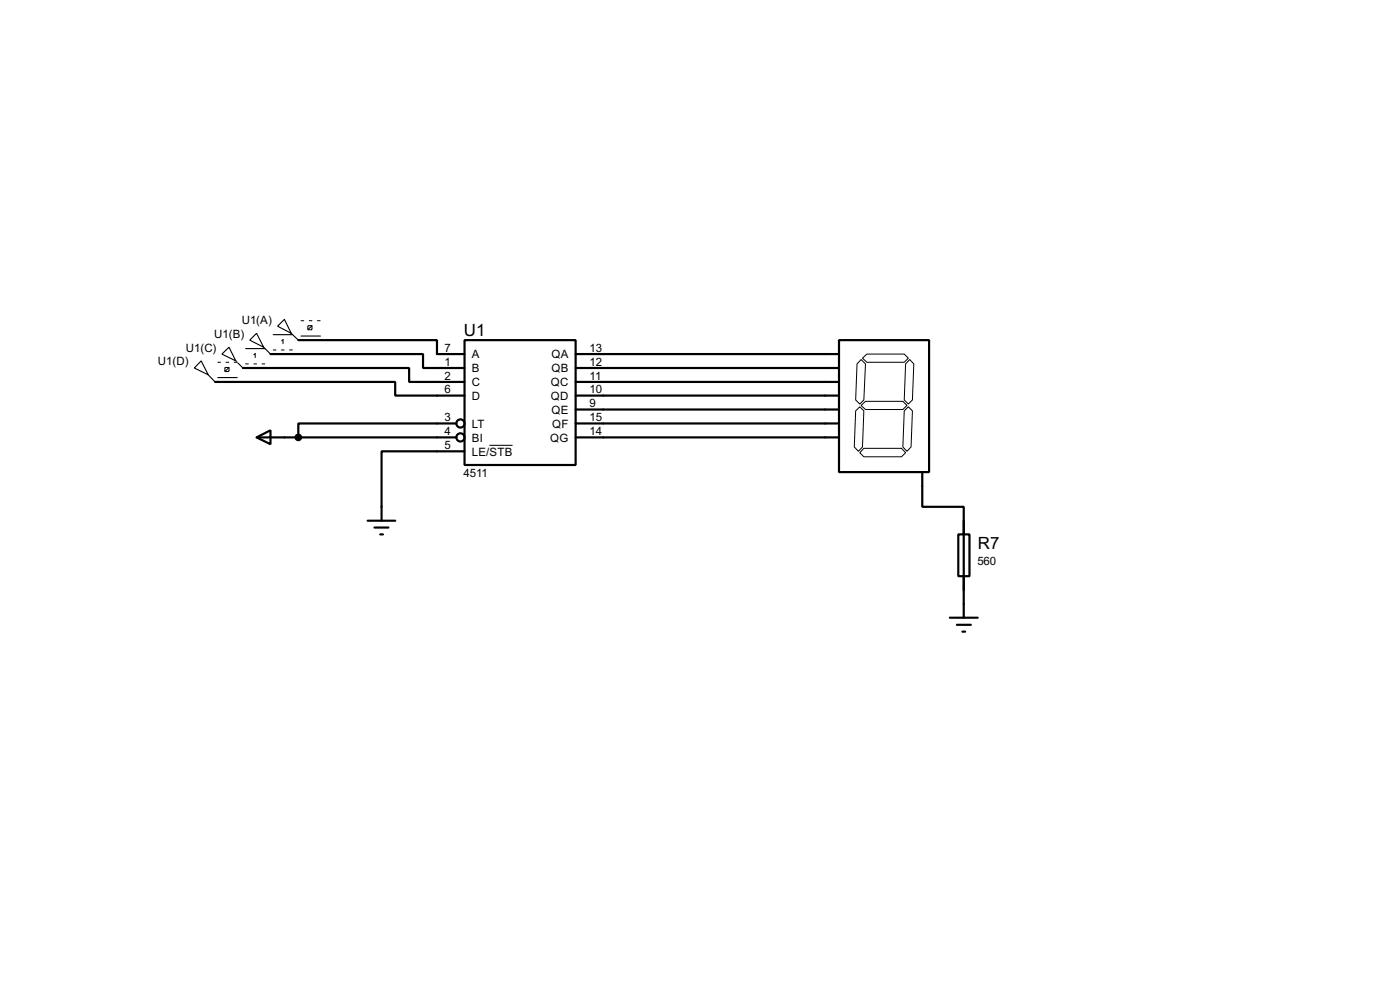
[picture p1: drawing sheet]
<svg xmlns="http://www.w3.org/2000/svg" width="256mm" height="180mm" viewBox="0 0 256 180" stroke-linecap="round" stroke-linejoin="round" font-family="sans-serif">
<g fill="none" stroke="#000" stroke-width=".4">
<path d="M39.4 69.9h33v2.5h12.7M44.5 67.4h30.5v2.5h10.1M49.6 64.8h27.9v2.6h7.6M54.7 62.3h25.4v2.5h5M83.6 77.5h-28.9v2.6M85.1 62.3h20.4v22.8h-20.4zM105.5 64.8h48.2M105.5 67.4h48.2M105.5 69.9h48.2M105.5 72.4h48.2M105.5 75h48.2M105.5 77.5h48.2"/>
<path d="M153.7 62.3h16.5v24.1h-16.5zM47 80.1l2.6-1.3v2.5zM47 80.1h36.6M67.4 95.3h5M68.6 96.6h2.6M69.7 97.8h.5M85.1 82.6h-15.2v12.7M105.5 80.1h48.2M169 86.4v6.4h7.6v20.3M175.6 97.8h2v7.7h-2zM176.6 95.3v2.5M174 113.1h5.1"/>
<path d="M175.3 114.4h2.6M176.3 115.6h.5M176.6 105.5v2.5"/>
<circle cx="84.3" cy="77.5" r=".75"/>
<circle cx="84.3" cy="80.1" r=".75"/>
</g>
<g fill="none" stroke="#000" stroke-width=".18">
<path d="M56.4 59.7l.7-.1 .1 .1-.1 .7h-.5l-.2-.2zM57.2 59.6l-.8 .8M41.2 67.4l.2-.1 .6 .1-.1 .6h-.5l-.2-.1zM42 67.3l-.8 .7M46.5 65l.3-.3v.8M51.6 62.4l.3-.2v.7M156.8 75.2l.7-.7 .8 .7-.3 6.6-.7 .8-.8-.8zM157.8 74.2l.8-.7h6.8l.8 .7-.8 .8h-6.8zM157.8 65.8l.8 .8-.3 6.6-.8 .8-.7-.8 .2-6.6zM158 65.6l.8-.8h6.9l.7 .8-.7 .7h-6.9zM166.4 74.5l.8 .7-.3 6.6-.7 .8-.8-.8 .3-6.6zM166.7 65.8l.7 .8-.2 6.6-.8 .8-.7-.8 .2-6.6z"/>
<path d="M89.7 81.5h4.2M158.3 82.1h6.9l.7 .8-.7 .7h-6.9l-.8-.7z"/>
</g>
<circle cx="54.6" cy="80.1" r=".5" fill="#000" stroke="#000" stroke-width=".4"/>
<path d="M50.9 59.7l1.2-1.2 1.3 2.5zM36.9 66.1l1.3 2.5-2.6-1.2zM38.2 68.6l1.2 1.3M39.9 69.1h3.6M40.7 64.8l1.3-1.2 1.2 2.5zM43.2 66.1l1.3 1.3M45 63.8h3.6M45.8 62.3l1.2-1.3 1.3 2.6zM48.3 63.6l1.3 1.2M50.1 61.3h3.5M53.4 61l1.3 1.3M55.2 61.5h3.5" fill="none" stroke="#000" stroke-width=".2"/>
<path d="M55.2 58.7h3.5M39.9 66.3h3.6M45 66.6h3.6M50.1 64.1h3.5" fill="none" stroke="#fff" stroke-width=".18"/>
<path d="M55.2 58.7h3.5M39.9 66.3h3.6M45 66.6h3.6M50.1 64.1h3.5" fill="none" stroke="#000" stroke-width=".18" stroke-dasharray=".5 1"/>
<g font-size="3.5">
<text x="85" y="61.4">U1</text>
<text x="179.1" y="100.5">R7</text>
</g>
<g font-size="2.4">
<text x="44.3" y="59.3">U1(A)</text>
<text x="34" y="64.4">U1(C)</text>
<text x="39.2" y="61.8">U1(B)</text>
<text x="81.5" y="64.4">7</text>
<text x="86.4" y="65.6">A</text>
<text x="101" y="65.6">QA</text>
<text x="108" y="64.4">13</text>
<text x="28.9" y="66.9">U1(D)</text>
<text x="81.5" y="67">1</text>
<text x="81.5" y="69.5">2</text>
<text x="81.5" y="72">6</text>
<text x="86.4" y="68.1">B</text>
<text x="86.4" y="70.7">C</text>
<text x="100.9" y="70.7">QC</text>
<text x="101" y="68.1">QB</text>
<text x="108" y="67">12</text>
<text x="108" y="69.5">11</text>
<text x="108" y="72">10</text>
<text x="81.5" y="77.1">3</text>
<text x="86.4" y="73.2">D</text>
<text x="100.9" y="73.2">QD</text>
<text x="101" y="75.8">QE</text>
<text x="108" y="74.6">9</text>
<text x="108" y="77.1">15</text>
<text x="81.5" y="79.7">4</text>
<text x="81.5" y="82.2">5</text>
<text x="86.4" y="78.3">LT</text>
<text x="86.4" y="80.8">BI</text>
<text x="86.4" y="83.4">LE/STB</text>
<text x="100.8" y="80.8">QG</text>
<text x="101.1" y="78.3">QF</text>
<text x="108" y="79.7">14</text>
<text x="84.9" y="87.3">4511</text>
<text x="179.1" y="103.5">560</text>
</g>
</svg>
